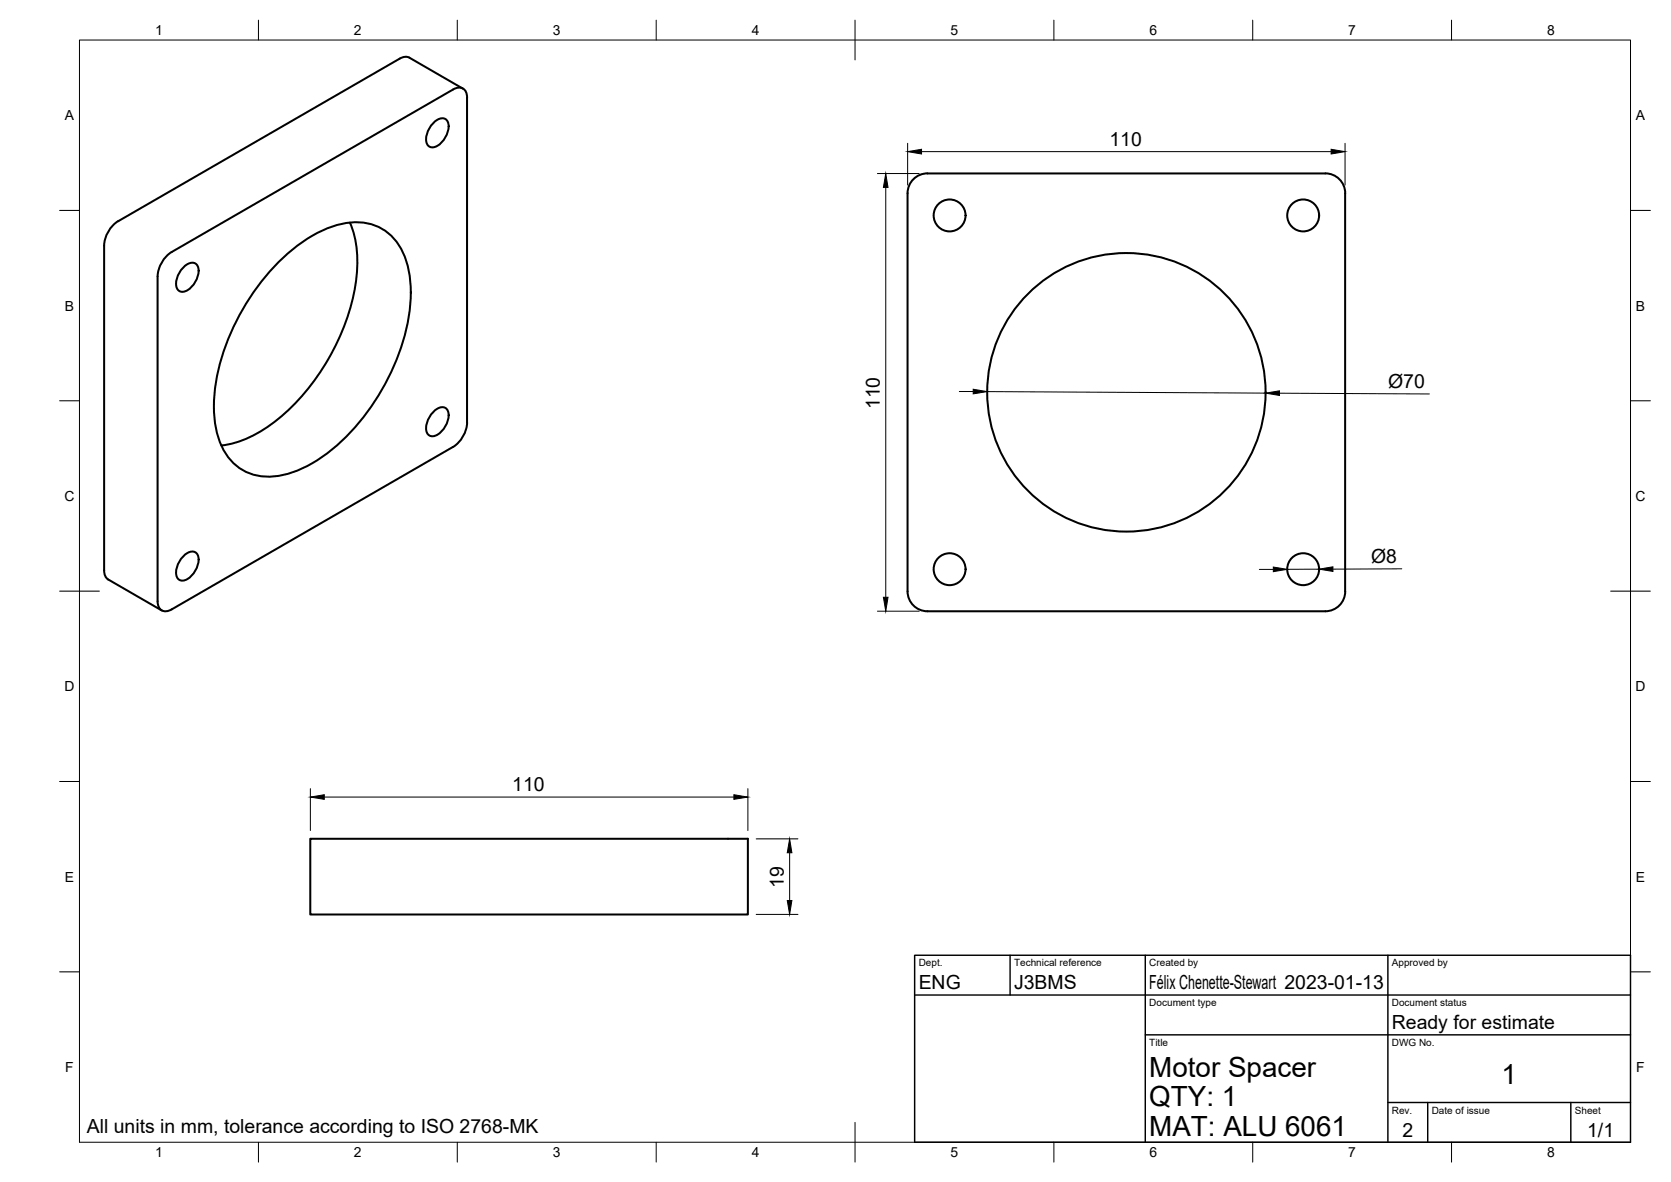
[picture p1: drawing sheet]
<svg xmlns="http://www.w3.org/2000/svg" width="420mm" height="297mm" viewBox="0 0 420 297" stroke-linecap="round" stroke-linejoin="round" font-family="sans-serif">
<!-- layer: Visible -->
<g fill="none" stroke="#000" stroke-width=".51">
<path d="M108.9 31a2.55 2.55 0 0 1 3.3-.9 3.7 3.7 0 0 1-.2 4.4l-.4 .7a3.5 3.5 0 0 1-3.4 1.8 2.55 2.55 0 0 1-.8-3.4l.6-1.4zM116.4 22.3l-13.4-7.8a2.41 2.41 0 0 0-2.5 .3l-70.8 40.8a7.8 7.8 0 0 0-3.5 6.1M117.4 24.6v81.6a7.8 7.8 0 0 1-3.5 6.1l-70.7 40.8a2.16 2.16 0 0 1-2.5 .3 2.16 2.16 0 0 1-1.1-2.3v-81.6a7.8 7.8 0 0 1 3.6-6.2M117.4 24.5a2.16 2.16 0 0 0-1-2.3 2.16 2.16 0 0 0-2.5 .3l-70.7 40.8M88 55.9a31.5 31.5 0 0 1 .3 20.5 56.8 56.8 0 0 1-20.6 30.6 26.2 26.2 0 0 1-12.1 5M230 44.7a4.8 4.8 0 0 1 3.2-1.1h100a5 5 0 0 1 5 5v100a5 5 0 0 1-5 5h-100a5 5 0 0 1-5-5v-100a5 5 0 0 1 1.8-3.9zM26.2 61.7v81.6a2.6 2.6 0 0 0 1 2.3l13.5 7.8M46 67.3a2.55 2.55 0 0 1 3.3-.9 3.7 3.7 0 0 1-.2 4.4l-.4 .7a3.5 3.5 0 0 1-3.4 1.8 2.55 2.55 0 0 1-.8-3.4l.6-1.4zM69.7 66.2a34.6 34.6 0 0 1 16.7-10 12.9 12.9 0 0 1 15.6 9 33.4 33.4 0 0 1-.3 19.4 56.4 56.4 0 0 1-21.3 30.7 22.2 22.2 0 0 1-14.9 4.4 12.7 12.7 0 0 1-10.5-9.3 33.4 33.4 0 0 1 .4-19.4 59.1 59.1 0 0 1 14.3-24.8zM108.9 103.6a2.55 2.55 0 0 1 3.3-.9 3.7 3.7 0 0 1-.2 4.4l-.4 .7a3.5 3.5 0 0 1-3.4 1.8 2.55 2.55 0 0 1-.8-3.4l.6-1.4zM46 139.9a2.55 2.55 0 0 1 3.3-1 3.7 3.7 0 0 1-.2 4.5l-.4 .7a3.5 3.5 0 0 1-3.4 1.7 2.55 2.55 0 0 1-.8-3.3l.6-1.4zM78 210.8h110v19h-110z"/>
<circle cx="238.8" cy="54.1" r="4"/>
<circle cx="327.7" cy="54.1" r="4"/>
<circle cx="283.2" cy="98.6" r="35"/>
<circle cx="238.8" cy="143" r="4"/>
<circle cx="327.7" cy="143" r="4"/>
</g>
<!-- layer: BORDER -->
<g fill="none" stroke="#000" stroke-width=".25">
<path d="M20 10.1h390v276.9h-390zM65 5.1v5M115 5.1v5M165 5.1v5M215 5.1v10M265 5.1v5M315 5.1v5M365 5.1v5M15 52.9h5M410 52.9h5M15 100.7h5M410 100.7h5"/>
<path d="M15 148.6h10M405 148.6h10M15 196.4h5M410 196.4h5M15 244.2h5M410 244.2h5M65 287v5M115 287v5M165 287v5M215 282.1v9.9M265 287v5M315 287v5"/>
<path d="M365 287v5"/>
</g>
<!-- layer: TITLEBLOCK -->
<path d="M230 240.1h180v46.9h-180zM230 250h180M254 240.1v9.9M288 240.1v46.9M349 240.1v46.9M288 260.1h122M349 277.1h61M359 277.1v9.9M395 277.1v9.9" fill="none" stroke="#000" stroke-width=".36"/>
<!-- layer: FD_Dimensions -->
<g fill="none" stroke="#000" stroke-width=".25">
<path d="M228.2 36v10.5M231.7 38.1h103M338.2 36v10.5M220.6 43.6h10.5M222.7 47.1v103M241.2 98.4h3.5M248.2 98.4l70 .4M321.7 98.8l37.7 .2M220.6 153.6h10.5M316.7 143.1h3.5M331.7 143l-8 .1M352.5 142.9l-17.3 .1"/>
<path d="M78 198.2v10.5M188 198.2v10.5M81.5 200.3h103M190.1 210.8h10.5M198.5 214.3v12M190.1 229.8h10.5"/>
</g>
<path d="M228.2 38.1l3.5-.6v1.2zM334.7 37.5l3.5 .6-3.5 .6zM222.7 43.6l.6 3.5h-1.2zM244.7 97.8l3.5 .6-3.5 .6zM318.2 98.8l3.5-.6v1.2zM222.1 150.1h1.2l-.6 3.5zM320.2 142.5l3.5 .6-3.5 .6zM331.7 143l3.5-.6v1.2zM78 200.3l3.5-.6v1.2zM184.5 199.7l3.5 .6-3.5 .6zM198.5 210.8l.6 3.5h-1.1zM198 226.3h1.1l-.6 3.5z" fill="#000" stroke="#000" stroke-width=".25"/>
<g font-size="7">
<text x="289" y="270.6">Motor Spacer</text>
<text x="377.5" y="272.3">1</text>
<text x="289" y="278.1">QTY: 1</text>
<text x="289" y="285.5">MAT: ALU 6061</text>
</g>
<g font-size="4.9">
<text x="279" y="36.6">110</text>
<text x="349" y="97.4">Ø70</text>
<text x="221.3" y="102.8" transform="rotate(-90 221.3 102.8)">110</text>
<text x="344.7" y="141.4">Ø8</text>
<text x="128.8" y="198.8">110</text>
<text x="197.1" y="223.2" transform="rotate(-90 197.1 223.2)">19</text>
<text x="231" y="248.5">ENG</text>
<text x="255" y="248.5">J3BMS</text>
<text x="289" y="248.5">Félix Chenette-Stewart 2023-01-13</text>
<text x="350" y="258.6">Ready for estimate</text>
<text x="21.8" y="284.6">All units in mm, tolerance according to ISO 2768-MK</text>
<text x="352.6" y="285.7">2</text>
<text x="399.1" y="285.7">1/1</text>
</g>
<g font-size="3.5">
<text x="39" y="8.8">1</text>
<text x="89" y="8.8">2</text>
<text x="139" y="8.8">3</text>
<text x="189" y="8.8">4</text>
<text x="239" y="8.8">5</text>
<text x="289" y="8.8">6</text>
<text x="339" y="8.8">7</text>
<text x="389" y="8.8">8</text>
<text x="16.3" y="30.2">A</text>
<text x="411.3" y="30.2">A</text>
<text x="16.3" y="78">B</text>
<text x="411.3" y="78">B</text>
<text x="16.2" y="125.9">C</text>
<text x="411.2" y="125.9">C</text>
<text x="16.2" y="173.7">D</text>
<text x="411.2" y="173.7">D</text>
<text x="16.3" y="221.6">E</text>
<text x="411.3" y="221.6">E</text>
<text x="16.4" y="269.4">F</text>
<text x="411.4" y="269.4">F</text>
<text x="39" y="290.8">1</text>
<text x="89" y="290.8">2</text>
<text x="139" y="290.8">3</text>
<text x="189" y="290.8">4</text>
<text x="239" y="290.8">5</text>
<text x="289" y="290.8">6</text>
<text x="339" y="290.8">7</text>
<text x="389" y="290.8">8</text>
</g>
<g font-size="2.5">
<text x="231" y="242.9">Dept.</text>
<text x="255" y="242.9">Technical reference</text>
<text x="289" y="242.9">Created by</text>
<text x="350" y="242.9">Approved by</text>
<text x="289" y="252.8">Document type</text>
<text x="350" y="252.8">Document status</text>
<text x="289" y="262.9">Title</text>
<text x="350" y="262.9">DWG No.</text>
<text x="350" y="279.9">Rev.</text>
<text x="360" y="279.9">Date of issue</text>
<text x="396" y="279.9">Sheet</text>
</g>
</svg>
